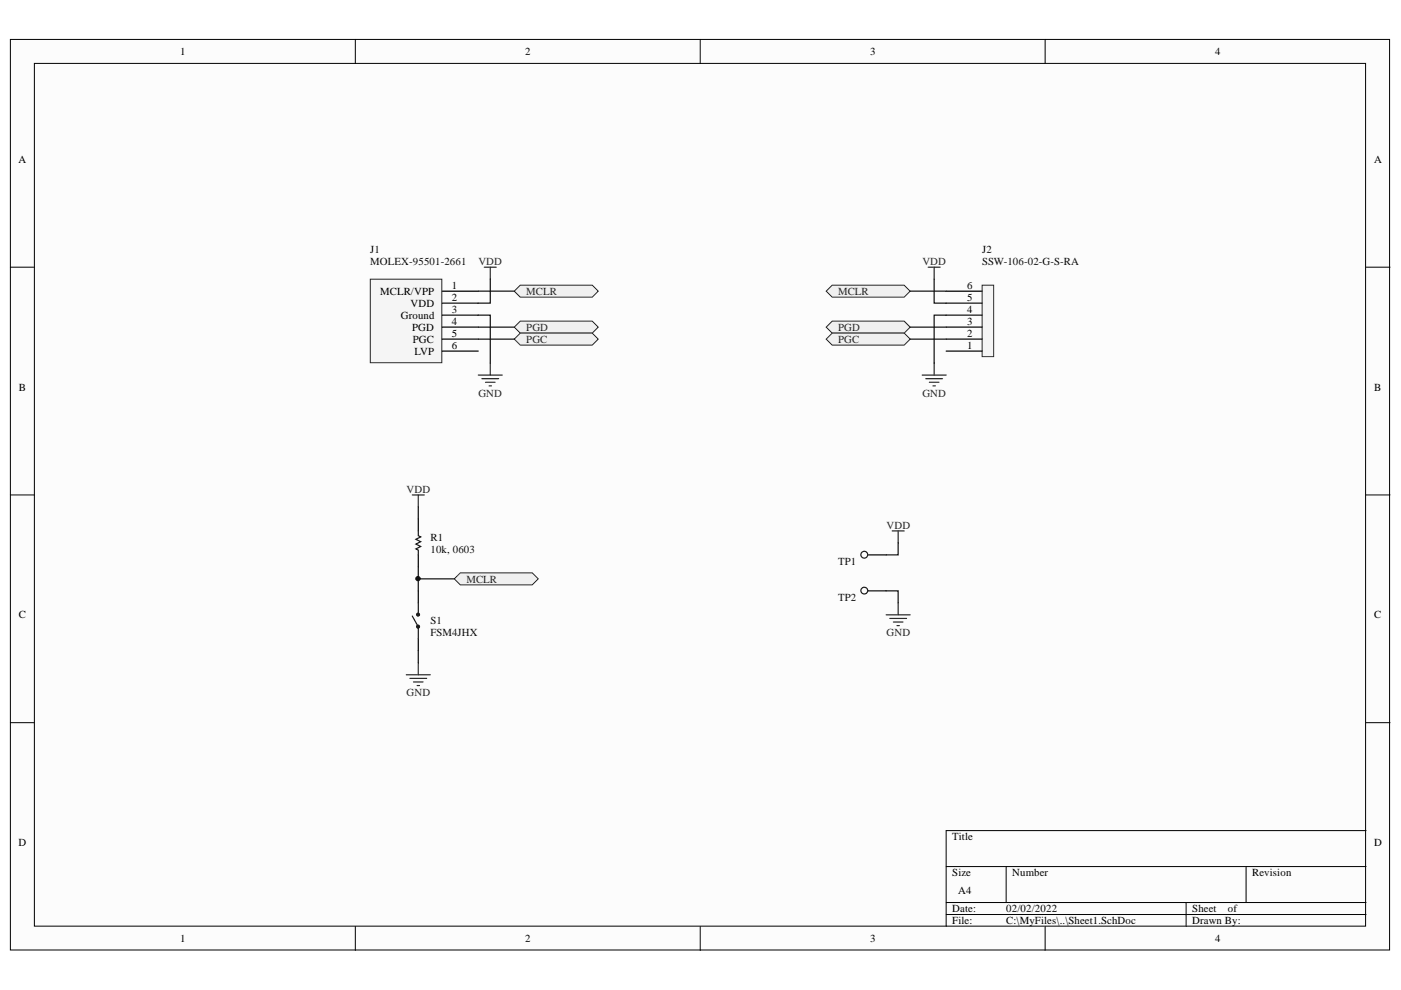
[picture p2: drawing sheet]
<svg xmlns="http://www.w3.org/2000/svg" width="297mm" height="210mm" viewBox="0 0 297 210" stroke-linecap="round" stroke-linejoin="round" font-family="sans-serif">
<g fill="#fcfcfc" stroke="#000" stroke-width=".21">
<path d="M2.2 8.4h292.4v193h-292.4z"/>
<path d="M7.3 13.4h282.2v183h-282.2z"/>
</g>
<g fill="none" stroke="#000" stroke-width=".21">
<path d="M75.3 8.4v5M148.5 8.4v5M221.6 8.4v5M2.2 56.7h5.1M289.6 56.7h5.1M2.2 104.9h5.1M289.6 104.9h5.1M2.2 153.2h5.1M289.6 153.2h5.1M289.6 176.1h-89v20.3M75.3 196.4v5.1M148.5 196.4v5.1"/>
<path d="M200.6 183.7h89M200.6 191.4h89M200.6 193.9h89M213.3 183.7v7.7M221.6 196.4v5.1M251.5 191.4v5M264.2 183.7v7.7"/>
</g>
<path d="M78.5 59.2h15.2v17.7h-15.2z" fill="#f5f5f5" stroke="#262626" stroke-width=".21"/>
<path d="M93.8 61.7h7.6M93.8 64.3h7.6M93.8 66.8h7.6M93.8 69.4h7.6M93.8 71.9h7.6M93.8 74.4h7.6" fill="none" stroke="#000" stroke-width=".25"/>
<path d="M102.7 56.7h2.5M103.9 56.7v2.5M101.4 79.5h5.1M103.9 77v2.5M102.2 80.3h3.5M102.9 81.1h2.1M103.7 81.8h.5" fill="none" stroke="#262626" stroke-width=".25"/>
<path d="M103.9 59.2v5.1h-2.5M101.4 66.8h2.5v10.2" fill="none" stroke="#0e0e0e" stroke-width=".25"/>
<path d="M109 61.7l1.3-1.2h15.3l1.2 1.2-1.2 1.3h-15.3z" fill-rule="evenodd" fill="#f0f0f0" stroke="#262626" stroke-width=".21"/>
<path d="M101.4 61.7h7.6" fill="none" stroke="#0e0e0e" stroke-width=".25"/>
<g fill="#f0f0f0" stroke="#262626" stroke-width=".21">
<path d="M109 69.4l1.3-1.3h15.3l1.2 1.3-1.2 1.2h-15.3z" fill-rule="evenodd"/>
<path d="M109 71.9l1.3-1.3h15.3l1.2 1.3-1.2 1.3h-15.3z" fill-rule="evenodd"/>
</g>
<path d="M101.4 69.4h7.6M101.4 71.9h7.6" fill="none" stroke="#0e0e0e" stroke-width=".25"/>
<g fill="#f0f0f0" stroke="#262626" stroke-width=".21">
<path d="M175.2 61.7l1.2-1.2h15.3l1.3 1.2-1.3 1.3h-15.3z" fill-rule="evenodd"/>
<path d="M175.2 69.4l1.2-1.3h15.3l1.3 1.3-1.3 1.2h-15.3z" fill-rule="evenodd"/>
<path d="M175.2 71.9l1.2-1.3h15.3l1.3 1.3-1.3 1.3h-15.3z" fill-rule="evenodd"/>
</g>
<g fill="none" stroke="#262626" stroke-width=".25">
<path d="M196.8 56.7h2.5M198.1 56.7v2.5M195.5 79.5h5.1M198.1 77v2.5M196.3 80.3h3.5M197 81.1h2.1M197.8 81.8h.5M87.4 104.9h2.6M88.7 104.9v2.6M189.2 112.6h2.5M190.4 112.6v2.5M187.9 130.4h5.1"/>
<path d="M188.6 131.1h3.6M189.4 131.9h2M190.2 132.6h.5M190.4 127.8v2.6M86.1 143.1h5.1M86.9 143.8h3.6M87.7 144.6h2M88.4 145.4h.5M88.7 140.5v2.6"/>
</g>
<path d="M198.1 59.2v5.1h2.5M193 61.7h7.6M193 69.4h7.6M193 71.9h7.6M200.6 66.8h-2.5v10.2M88.7 107.5v2.5M190.4 115.1v2.6h-2.5M88.7 120.2v5.1M88.7 138v2.5M187.9 125.3h2.5v2.5" fill="none" stroke="#0e0e0e" stroke-width=".25"/>
<path d="M88.7 110v2.6M88.7 117.7v2.5M184.1 117.7h3.8M88.7 125.3v2.5M88.7 135.4v2.6M184.1 125.3h3.8" fill="none" stroke="#000" stroke-width=".25"/>
<g fill="none" stroke="#1c1c1c" stroke-width=".25">
<path d="M88.7 112.6v1l.5 .2-1 .5 1 .6-1 .5 1 .5-1 .5 .5 .2v1.1M87.4 130.6l1.3 2.3v2.5M88.7 127.8v2.6"/>
<circle cx="183.2" cy="117.6" r=".72"/>
<circle cx="183.2" cy="125.2" r=".72"/>
</g>
<g fill="#1c1c1c" stroke="#1c1c1c" stroke-width=".21">
<circle cx="88.6" cy="132.9" r=".34"/>
<circle cx="88.6" cy="130.3" r=".33"/>
</g>
<path d="M96.3 122.7l1.3-1.2h15.2l1.3 1.2-1.3 1.3h-15.2z" fill-rule="evenodd" fill="#f0f0f0" stroke="#262626" stroke-width=".21"/>
<path d="M88.7 122.7h7.6" fill="none" stroke="#0e0e0e" stroke-width=".25"/>
<circle cx="88.6" cy="122.7" r=".46" fill="#0e0e0e" stroke="#0e0e0e" stroke-width=".21"/>
<path d="M208.2 60.5h2.5v15.1h-2.5z" fill="#f5f5f5" stroke="#262626" stroke-width=".21"/>
<path d="M200.6 74.4h7.6M200.6 71.9h7.6M200.6 69.4h7.6M200.6 66.8h7.6M200.6 64.3h7.6M200.6 61.7h7.6" fill="none" stroke="#000" stroke-width=".25"/>
<g font-size="2.3">
<text x="38.2" y="11.7">1</text>
<text x="111.3" y="11.7">2</text>
<text x="184.5" y="11.7">3</text>
<text x="257.6" y="11.7">4</text>
<text x="3.9" y="34.5">A</text>
<text x="291.4" y="34.5">A</text>
<text x="80.6" y="62.5">MCLR/VPP</text>
<text x="87" y="65.1">VDD</text>
<text x="95.8" y="61.3">1</text>
<text x="95.8" y="63.8">2</text>
<text x="205" y="63.8">5</text>
<text x="205" y="61.3">6</text>
<text x="85" y="67.6">Ground</text>
<text x="87.4" y="70.1">PGD</text>
<text x="95.8" y="66.3">3</text>
<text x="95.8" y="68.9">4</text>
<text x="95.8" y="71.4">5</text>
<text x="205" y="71.4">2</text>
<text x="205" y="68.9">3</text>
<text x="205" y="66.3">4</text>
<text x="87.5" y="72.7">PGC</text>
<text x="87.9" y="75.2">LVP</text>
<text x="95.8" y="73.9">6</text>
<text x="205" y="73.9">1</text>
<text x="4" y="82.8">B</text>
<text x="291.4" y="82.8">B</text>
<text x="4" y="131.1">C</text>
<text x="291.4" y="131.1">C</text>
<text x="3.9" y="179.4">D</text>
<text x="201.9" y="178.2">Title</text>
<text x="291.4" y="179.4">D</text>
<text x="201.9" y="185.8">Size</text>
<text x="214.6" y="185.8">Number</text>
<text x="265.5" y="185.8">Revision</text>
<text x="203.2" y="189.6">A4</text>
<text x="201.9" y="193.4">Date:</text>
<text x="201.9" y="195.9">File:</text>
<text x="213.3" y="193.4">02/02/2022</text>
<text x="213.3" y="195.9">C:\MyFiles\..\Sheet1.SchDoc</text>
<text x="252.8" y="193.4">Sheet</text>
<text x="252.8" y="195.9">Drawn By:</text>
<text x="260.3" y="193.4">of</text>
<text x="38.2" y="199.7">1</text>
<text x="111.3" y="199.7">2</text>
<text x="184.5" y="199.7">3</text>
<text x="257.6" y="199.7">4</text>
</g>
<g font-size="2.3" fill="#0e0e0e">
<text x="78.5" y="53.6">J1</text>
<text x="208.3" y="53.6">J2</text>
<text x="78.5" y="56.2">MOLEX-95501-2661</text>
<text x="208.3" y="56.2">SSW-106-02-G-S-RA</text>
<text x="91.3" y="114.6">R1</text>
<text x="91.3" y="117.2">10k, 0603</text>
<text x="177.7" y="119.7">TP1</text>
<text x="177.7" y="127.3">TP2</text>
<text x="91.3" y="132.4">S1</text>
<text x="91.3" y="134.9">FSM4JHX</text>
</g>
<g font-size="2.3" fill="#262626">
<text x="101.4" y="56.2">VDD</text>
<text x="195.6" y="56.2">VDD</text>
<text x="111.6" y="62.5">MCLR</text>
<text x="177.7" y="62.5">MCLR</text>
<text x="111.6" y="70.1">PGD</text>
<text x="177.7" y="70.1">PGD</text>
<text x="111.6" y="72.7">PGC</text>
<text x="177.7" y="72.7">PGC</text>
<text x="101.4" y="84.1">GND</text>
<text x="195.6" y="84.1">GND</text>
<text x="86.2" y="104.5">VDD</text>
<text x="187.9" y="112.1">VDD</text>
<text x="98.9" y="123.5">MCLR</text>
<text x="187.9" y="134.9">GND</text>
<text x="86.2" y="147.6">GND</text>
</g>
</svg>
